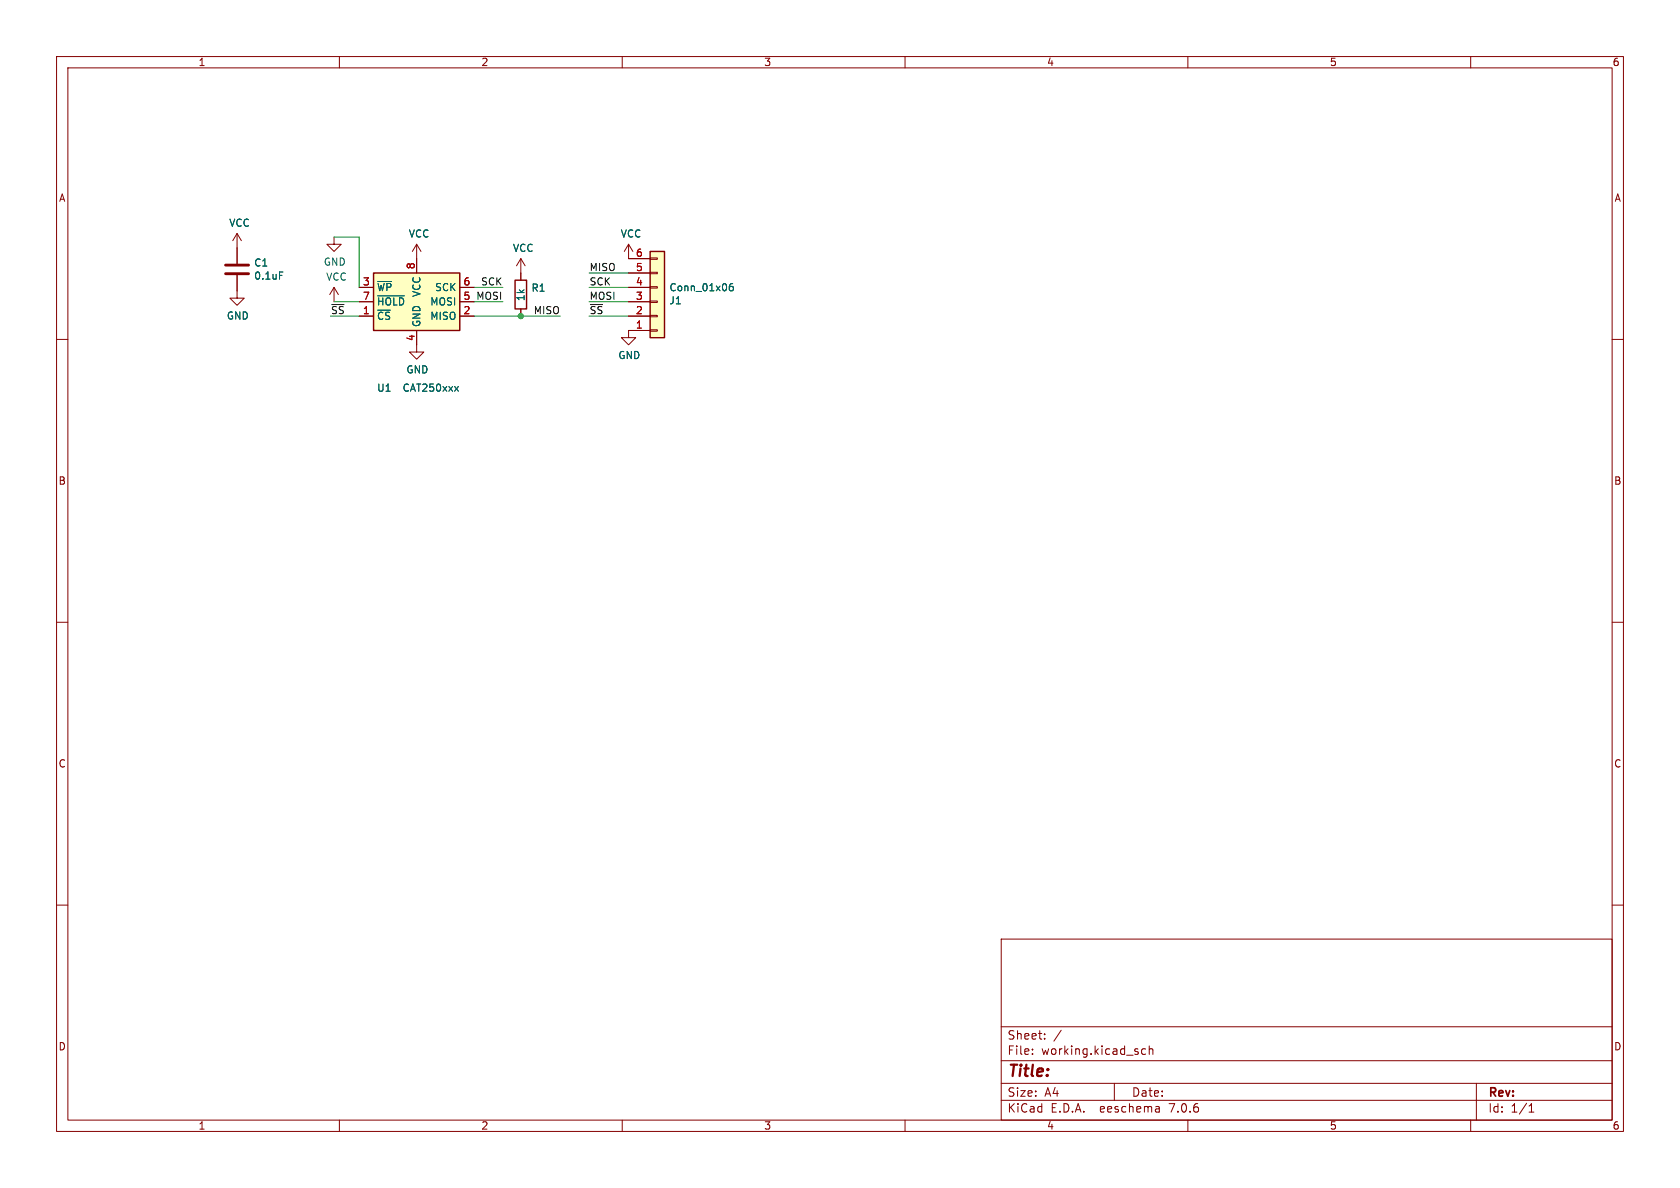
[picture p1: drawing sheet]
(kicad_sch (version 20230121) (generator eeschema)

 (paper "A4")

 (lib_symbols
  (symbol "Connector_Generic:Conn_01x06" (pin_names (offset 1.016) hide) (in_bom yes) (on_board yes)
   (property "Reference" "J" (at 0 7.62 0) (effects (font (size 1.27 1.27))))
   (property "Value" "Conn_01x06" (at 0 -10.16 0) (effects (font (size 1.27 1.27))))
   (property "Footprint" "" (at 0 0 0) (effects (font (size 1.27 1.27)) hide))
   (property "Datasheet" "~" (at 0 0 0) (effects (font (size 1.27 1.27)) hide))
   (symbol "Conn_01x06_1_1"
    (rectangle (start -1.27 -7.493) (end 0 -7.747) (stroke (width 0.1524) (type default)) (fill (type none)))
    (rectangle (start -1.27 -4.953) (end 0 -5.207) (stroke (width 0.1524) (type default)) (fill (type none)))
    (rectangle (start -1.27 -2.413) (end 0 -2.667) (stroke (width 0.1524) (type default)) (fill (type none)))
    (rectangle (start -1.27 0.127) (end 0 -0.127) (stroke (width 0.1524) (type default)) (fill (type none)))
    (rectangle (start -1.27 2.667) (end 0 2.413) (stroke (width 0.1524) (type default)) (fill (type none)))
    (rectangle (start -1.27 5.207) (end 0 4.953) (stroke (width 0.1524) (type default)) (fill (type none)))
    (rectangle (start -1.27 6.35) (end 1.27 -8.89) (stroke (width 0.254) (type default)) (fill (type background)))
    (pin passive line (at -5.08 5.08 0) (length 3.81) (name "Pin_1" (effects (font (size 1.27 1.27)))) (number "1" (effects (font (size 1.27 1.27)))))
    (pin passive line (at -5.08 2.54 0) (length 3.81) (name "Pin_2" (effects (font (size 1.27 1.27)))) (number "2" (effects (font (size 1.27 1.27)))))
    (pin passive line (at -5.08 0 0) (length 3.81) (name "Pin_3" (effects (font (size 1.27 1.27)))) (number "3" (effects (font (size 1.27 1.27)))))
    (pin passive line (at -5.08 -2.54 0) (length 3.81) (name "Pin_4" (effects (font (size 1.27 1.27)))) (number "4" (effects (font (size 1.27 1.27)))))
    (pin passive line (at -5.08 -5.08 0) (length 3.81) (name "Pin_5" (effects (font (size 1.27 1.27)))) (number "5" (effects (font (size 1.27 1.27)))))
    (pin passive line (at -5.08 -7.62 0) (length 3.81) (name "Pin_6" (effects (font (size 1.27 1.27)))) (number "6" (effects (font (size 1.27 1.27)))))))
  (symbol "Device:C" (pin_numbers hide) (pin_names (offset 0.254)) (in_bom yes) (on_board yes)
   (property "Reference" "C" (at 0.635 2.54 0) (effects (font (size 1.27 1.27)) (justify left)))
   (property "Value" "C" (at 0.635 -2.54 0) (effects (font (size 1.27 1.27)) (justify left)))
   (property "Footprint" "" (at 0.9652 -3.81 0) (effects (font (size 1.27 1.27)) hide))
   (property "Datasheet" "~" (at 0 0 0) (effects (font (size 1.27 1.27)) hide))
   (symbol "C_0_1"
    (polyline (pts (xy -2.032 -0.762) (xy 2.032 -0.762)) (stroke (width 0.508) (type default)) (fill (type none)))
    (polyline (pts (xy -2.032 0.762) (xy 2.032 0.762)) (stroke (width 0.508) (type default)) (fill (type none))))
   (symbol "C_1_1"
    (pin passive line (at 0 3.81 270) (length 2.794) (name "~" (effects (font (size 1.27 1.27)))) (number "1" (effects (font (size 1.27 1.27)))))
    (pin passive line (at 0 -3.81 90) (length 2.794) (name "~" (effects (font (size 1.27 1.27)))) (number "2" (effects (font (size 1.27 1.27)))))))
  (symbol "Device:R" (pin_numbers hide) (pin_names (offset 0)) (in_bom yes) (on_board yes)
   (property "Reference" "R" (at 2.032 0 90) (effects (font (size 1.27 1.27))))
   (property "Value" "R" (at 0 0 90) (effects (font (size 1.27 1.27))))
   (property "Footprint" "" (at -1.778 0 90) (effects (font (size 1.27 1.27)) hide))
   (property "Datasheet" "~" (at 0 0 0) (effects (font (size 1.27 1.27)) hide))
   (symbol "R_0_1"
    (rectangle (start -1.016 -2.54) (end 1.016 2.54) (stroke (width 0.254) (type default)) (fill (type none))))
   (symbol "R_1_1"
    (pin passive line (at 0 3.81 270) (length 1.27) (name "~" (effects (font (size 1.27 1.27)))) (number "1" (effects (font (size 1.27 1.27)))))
    (pin passive line (at 0 -3.81 90) (length 1.27) (name "~" (effects (font (size 1.27 1.27)))) (number "2" (effects (font (size 1.27 1.27)))))))
  (symbol "Memory_EEPROM:CAT250xxx" (in_bom yes) (on_board yes)
   (property "Reference" "U" (at -7.62 6.35 0) (effects (font (size 1.27 1.27))))
   (property "Value" "CAT250xxx" (at 2.54 -6.35 0) (effects (font (size 1.27 1.27)) (justify left)))
   (property "Footprint" "" (at 0 0 0) (effects (font (size 1.27 1.27)) hide))
   (property "Datasheet" "http://www.onsemi.com/PowerSolutions/product.do?id=CAT25040" (at 0 0 0) (effects (font (size 1.27 1.27)) hide))
   (symbol "CAT250xxx_1_1"
    (rectangle (start -7.62 5.08) (end 7.62 -5.08) (stroke (width 0.254) (type default)) (fill (type background)))
    (pin input line (at -10.16 -2.54 0) (length 2.54) (name "~{CS}" (effects (font (size 1.27 1.27)))) (number "1" (effects (font (size 1.27 1.27)))))
    (pin tri_state line (at 10.16 -2.54 180) (length 2.54) (name "MISO" (effects (font (size 1.27 1.27)))) (number "2" (effects (font (size 1.27 1.27)))))
    (pin input line (at -10.16 2.54 0) (length 2.54) (name "~{WP}" (effects (font (size 1.27 1.27)))) (number "3" (effects (font (size 1.27 1.27)))))
    (pin power_in line (at 0 -7.62 90) (length 2.54) (name "GND" (effects (font (size 1.27 1.27)))) (number "4" (effects (font (size 1.27 1.27)))))
    (pin input line (at 10.16 0 180) (length 2.54) (name "MOSI" (effects (font (size 1.27 1.27)))) (number "5" (effects (font (size 1.27 1.27)))))
    (pin input line (at 10.16 2.54 180) (length 2.54) (name "SCK" (effects (font (size 1.27 1.27)))) (number "6" (effects (font (size 1.27 1.27)))))
    (pin input line (at -10.16 0 0) (length 2.54) (name "~{HOLD}" (effects (font (size 1.27 1.27)))) (number "7" (effects (font (size 1.27 1.27)))))
    (pin power_in line (at 0 7.62 270) (length 2.54) (name "VCC" (effects (font (size 1.27 1.27)))) (number "8" (effects (font (size 1.27 1.27)))))))
  (symbol "power:GND" (power) (pin_names (offset 0)) (in_bom yes) (on_board yes)
   (property "Reference" "#PWR" (at 0 -6.35 0) (effects (font (size 1.27 1.27)) hide))
   (property "Value" "GND" (at 0 -3.81 0) (effects (font (size 1.27 1.27))))
   (property "Footprint" "" (at 0 0 0) (effects (font (size 1.27 1.27)) hide))
   (property "Datasheet" "" (at 0 0 0) (effects (font (size 1.27 1.27)) hide))
   (symbol "GND_0_1"
    (polyline (pts (xy 0 0) (xy 0 -1.27) (xy 1.27 -1.27) (xy 0 -2.54) (xy -1.27 -1.27) (xy 0 -1.27)) (stroke (width 0) (type default)) (fill (type none))))
   (symbol "GND_1_1"
    (pin power_in line (at 0 0 270) (length 0) hide (name "GND" (effects (font (size 1.27 1.27)))) (number "1" (effects (font (size 1.27 1.27)))))))
  (symbol "power:VCC" (power) (pin_names (offset 0)) (in_bom yes) (on_board yes)
   (property "Reference" "#PWR" (at 0 -3.81 0) (effects (font (size 1.27 1.27)) hide))
   (property "Value" "VCC" (at 0 3.81 0) (effects (font (size 1.27 1.27))))
   (property "Footprint" "" (at 0 0 0) (effects (font (size 1.27 1.27)) hide))
   (property "Datasheet" "" (at 0 0 0) (effects (font (size 1.27 1.27)) hide))
   (symbol "VCC_0_1"
    (polyline (pts (xy -0.762 1.27) (xy 0 2.54)) (stroke (width 0) (type default)) (fill (type none)))
    (polyline (pts (xy 0 0) (xy 0 2.54)) (stroke (width 0) (type default)) (fill (type none)))
    (polyline (pts (xy 0 2.54) (xy 0.762 1.27)) (stroke (width 0) (type default)) (fill (type none))))
   (symbol "VCC_1_1"
    (pin power_in line (at 0 0 90) (length 0) hide (name "VCC" (effects (font (size 1.27 1.27)))) (number "1" (effects (font (size 1.27 1.27))))))))

 (junction (at 92.075 55.88) (diameter 0) (color 0 0 0 0))

 (wire (pts (xy 111.125 55.88) (xy 104.14 55.88)) (stroke (width 0) (type default)))
 (wire (pts (xy 63.5 53.34) (xy 59.055 53.34)) (stroke (width 0) (type default)))
 (wire (pts (xy 92.075 55.88) (xy 99.06 55.88)) (stroke (width 0) (type default)))
 (wire (pts (xy 59.055 41.91) (xy 63.5 41.91)) (stroke (width 0) (type default)))
 (wire (pts (xy 63.5 55.88) (xy 58.42 55.88)) (stroke (width 0) (type default)))
 (wire (pts (xy 111.125 53.34) (xy 104.14 53.34)) (stroke (width 0) (type default)))
 (wire (pts (xy 83.82 50.8) (xy 88.9 50.8)) (stroke (width 0) (type default)))
 (wire (pts (xy 63.5 41.91) (xy 63.5 50.8)) (stroke (width 0) (type default)))
 (wire (pts (xy 111.125 50.8) (xy 104.14 50.8)) (stroke (width 0) (type default)))
 (wire (pts (xy 83.82 55.88) (xy 92.075 55.88)) (stroke (width 0) (type default)))
 (wire (pts (xy 83.82 53.34) (xy 88.9 53.34)) (stroke (width 0) (type default)))
 (wire (pts (xy 111.125 48.26) (xy 104.14 48.26)) (stroke (width 0) (type default)))

 (label "MOSI" (at 88.9 53.34 180) (effects (font (size 1.27 1.27)) (justify right bottom)))
 (label "MISO" (at 104.14 48.26 0) (effects (font (size 1.27 1.27)) (justify left bottom)))
 (label "~{SS}" (at 58.42 55.88 0) (effects (font (size 1.27 1.27)) (justify left bottom)))
 (label "SCK" (at 88.9 50.8 180) (effects (font (size 1.27 1.27)) (justify right bottom)))
 (label "MOSI" (at 104.14 53.34 0) (effects (font (size 1.27 1.27)) (justify left bottom)))
 (label "~{SS}" (at 104.14 55.88 0) (effects (font (size 1.27 1.27)) (justify left bottom)))
 (label "MISO" (at 99.06 55.88 180) (effects (font (size 1.27 1.27)) (justify right bottom)))
 (label "SCK" (at 104.14 50.8 0) (effects (font (size 1.27 1.27)) (justify left bottom)))

 (symbol (lib_id "Memory_EEPROM:CAT250xxx") (at 73.66 53.34 0) (unit 1) (in_bom yes) (on_board yes) (dnp no)
  (property "Reference" "U1" (at 67.945 68.58 0) (effects (font (size 1.27 1.27))))
  (property "Value" "CAT250xxx" (at 76.2 68.58 0) (effects (font (size 1.27 1.27))))
  (property "Footprint" "Package_SO:SOIC-8_3.9x4.9mm_P1.27mm" (at 73.66 53.34 0) (effects (font (size 1.27 1.27)) hide))
  (property "Datasheet" "http://www.onsemi.com/PowerSolutions/product.do?id=CAT25040" (at 73.66 53.34 0) (effects (font (size 1.27 1.27)) hide)) (pin "1") (pin "2") (pin "3") (pin "4") (pin "5") (pin "6") (pin "7") (pin "8"))

 (symbol (lib_id "Device:C") (at 41.91 47.625 0) (unit 1) (in_bom yes) (on_board yes) (dnp no)
  (property "Reference" "C1" (at 44.831 46.4566 0) (effects (font (size 1.27 1.27)) (justify left)))
  (property "Value" "0.1uF" (at 44.831 48.768 0) (effects (font (size 1.27 1.27)) (justify left)))
  (property "Footprint" "Capacitor_SMD:C_0603_1608Metric" (at 42.8752 51.435 0) (effects (font (size 1.27 1.27)) hide))
  (property "Datasheet" "~" (at 41.91 47.625 0) (effects (font (size 1.27 1.27)) hide)) (pin "1") (pin "2"))

 (symbol (lib_id "power:VCC") (at 73.66 45.72 0) (unit 1) (in_bom yes) (on_board yes) (dnp no)
  (property "Reference" "#PWR?" (at 73.66 49.53 0) (effects (font (size 1.27 1.27)) hide))
  (property "Value" "VCC" (at 74.0918 41.3258 0) (effects (font (size 1.27 1.27))))
  (property "Footprint" "" (at 73.66 45.72 0) (effects (font (size 1.27 1.27)) hide))
  (property "Datasheet" "" (at 73.66 45.72 0) (effects (font (size 1.27 1.27)) hide)) (pin "1"))

 (symbol (lib_id "power:VCC") (at 41.91 43.815 0) (unit 1) (in_bom yes) (on_board yes) (dnp no)
  (property "Reference" "#PWR?" (at 41.91 47.625 0) (effects (font (size 1.27 1.27)) hide))
  (property "Value" "VCC" (at 42.3418 39.4208 0) (effects (font (size 1.27 1.27))))
  (property "Footprint" "" (at 41.91 43.815 0) (effects (font (size 1.27 1.27)) hide))
  (property "Datasheet" "" (at 41.91 43.815 0) (effects (font (size 1.27 1.27)) hide)) (pin "1"))

 (symbol (lib_id "power:GND") (at 41.91 51.435 0) (unit 1) (in_bom yes) (on_board yes) (dnp no)
  (property "Reference" "#PWR?" (at 41.91 57.785 0) (effects (font (size 1.27 1.27)) hide))
  (property "Value" "GND" (at 42.037 55.8292 0) (effects (font (size 1.27 1.27))))
  (property "Footprint" "" (at 41.91 51.435 0) (effects (font (size 1.27 1.27)) hide))
  (property "Datasheet" "" (at 41.91 51.435 0) (effects (font (size 1.27 1.27)) hide)) (pin "1"))

 (symbol (lib_id "power:GND") (at 73.66 60.96 0) (unit 1) (in_bom yes) (on_board yes) (dnp no)
  (property "Reference" "#PWR?" (at 73.66 67.31 0) (effects (font (size 1.27 1.27)) hide))
  (property "Value" "GND" (at 73.787 65.3542 0) (effects (font (size 1.27 1.27))))
  (property "Footprint" "" (at 73.66 60.96 0) (effects (font (size 1.27 1.27)) hide))
  (property "Datasheet" "" (at 73.66 60.96 0) (effects (font (size 1.27 1.27)) hide)) (pin "1"))

 (symbol (lib_id "Connector_Generic:Conn_01x06") (at 116.205 53.34 0) (mirror x) (unit 1) (in_bom yes) (on_board yes) (dnp no)
  (property "Reference" "J1" (at 118.237 53.1368 0) (effects (font (size 1.27 1.27)) (justify left)))
  (property "Value" "Conn_01x06" (at 118.237 50.8254 0) (effects (font (size 1.27 1.27)) (justify left)))
  (property "Footprint" "6-pin-smd:Conn_1x06_P2.54mm_Horizontal_SMD" (at 116.205 53.34 0) (effects (font (size 1.27 1.27)) hide))
  (property "Datasheet" "~" (at 116.205 53.34 0) (effects (font (size 1.27 1.27)) hide)) (pin "1") (pin "2") (pin "3") (pin "4") (pin "5") (pin "6"))

 (symbol (lib_id "power:GND") (at 111.125 58.42 0) (unit 1) (in_bom yes) (on_board yes) (dnp no)
  (property "Reference" "#PWR?" (at 111.125 64.77 0) (effects (font (size 1.27 1.27)) hide))
  (property "Value" "GND" (at 111.252 62.8142 0) (effects (font (size 1.27 1.27))))
  (property "Footprint" "" (at 111.125 58.42 0) (effects (font (size 1.27 1.27)) hide))
  (property "Datasheet" "" (at 111.125 58.42 0) (effects (font (size 1.27 1.27)) hide)) (pin "1"))

 (symbol (lib_id "power:VCC") (at 111.125 45.72 0) (unit 1) (in_bom yes) (on_board yes) (dnp no)
  (property "Reference" "#PWR?" (at 111.125 49.53 0) (effects (font (size 1.27 1.27)) hide))
  (property "Value" "VCC" (at 111.5568 41.3258 0) (effects (font (size 1.27 1.27))))
  (property "Footprint" "" (at 111.125 45.72 0) (effects (font (size 1.27 1.27)) hide))
  (property "Datasheet" "" (at 111.125 45.72 0) (effects (font (size 1.27 1.27)) hide)) (pin "1"))

 (symbol (lib_id "power:VCC") (at 59.055 53.34 0) (unit 1) (in_bom yes) (on_board yes) (dnp no)
  (property "Reference" "#PWR?" (at 59.055 57.15 0) (effects (font (size 1.27 1.27)) hide))
  (property "Value" "VCC" (at 59.4868 48.9458 0) (effects (font (size 1.27 1.27))))
  (property "Footprint" "" (at 59.055 53.34 0) (effects (font (size 1.27 1.27)) hide))
  (property "Datasheet" "" (at 59.055 53.34 0) (effects (font (size 1.27 1.27)) hide)) (pin "1"))

 (symbol (lib_id "power:GND") (at 59.055 41.91 0) (unit 1) (in_bom yes) (on_board yes) (dnp no)
  (property "Reference" "#PWR?" (at 59.055 48.26 0) (effects (font (size 1.27 1.27)) hide))
  (property "Value" "GND" (at 59.182 46.3042 0) (effects (font (size 1.27 1.27))))
  (property "Footprint" "" (at 59.055 41.91 0) (effects (font (size 1.27 1.27)) hide))
  (property "Datasheet" "" (at 59.055 41.91 0) (effects (font (size 1.27 1.27)) hide)) (pin "1"))

 (symbol (lib_id "Device:R") (at 92.075 52.07 0) (unit 1) (in_bom yes) (on_board yes) (dnp no)
  (property "Reference" "R1" (at 93.853 50.9016 0) (effects (font (size 1.27 1.27)) (justify left)))
  (property "Value" "1k" (at 92.075 53.34 90) (effects (font (size 1.27 1.27)) (justify left)))
  (property "Footprint" "Resistor_SMD:R_0603_1608Metric" (at 90.297 52.07 90) (effects (font (size 1.27 1.27)) hide))
  (property "Datasheet" "~" (at 92.075 52.07 0) (effects (font (size 1.27 1.27)) hide)) (pin "1") (pin "2"))

 (symbol (lib_id "power:VCC") (at 92.075 48.26 0) (unit 1) (in_bom yes) (on_board yes) (dnp no)
  (property "Reference" "#PWR?" (at 92.075 52.07 0) (effects (font (size 1.27 1.27)) hide))
  (property "Value" "VCC" (at 92.5068 43.8658 0) (effects (font (size 1.27 1.27))))
  (property "Footprint" "" (at 92.075 48.26 0) (effects (font (size 1.27 1.27)) hide))
  (property "Datasheet" "" (at 92.075 48.26 0) (effects (font (size 1.27 1.27)) hide)) (pin "1"))

 (sheet_instances (path "" (page "1"))))
